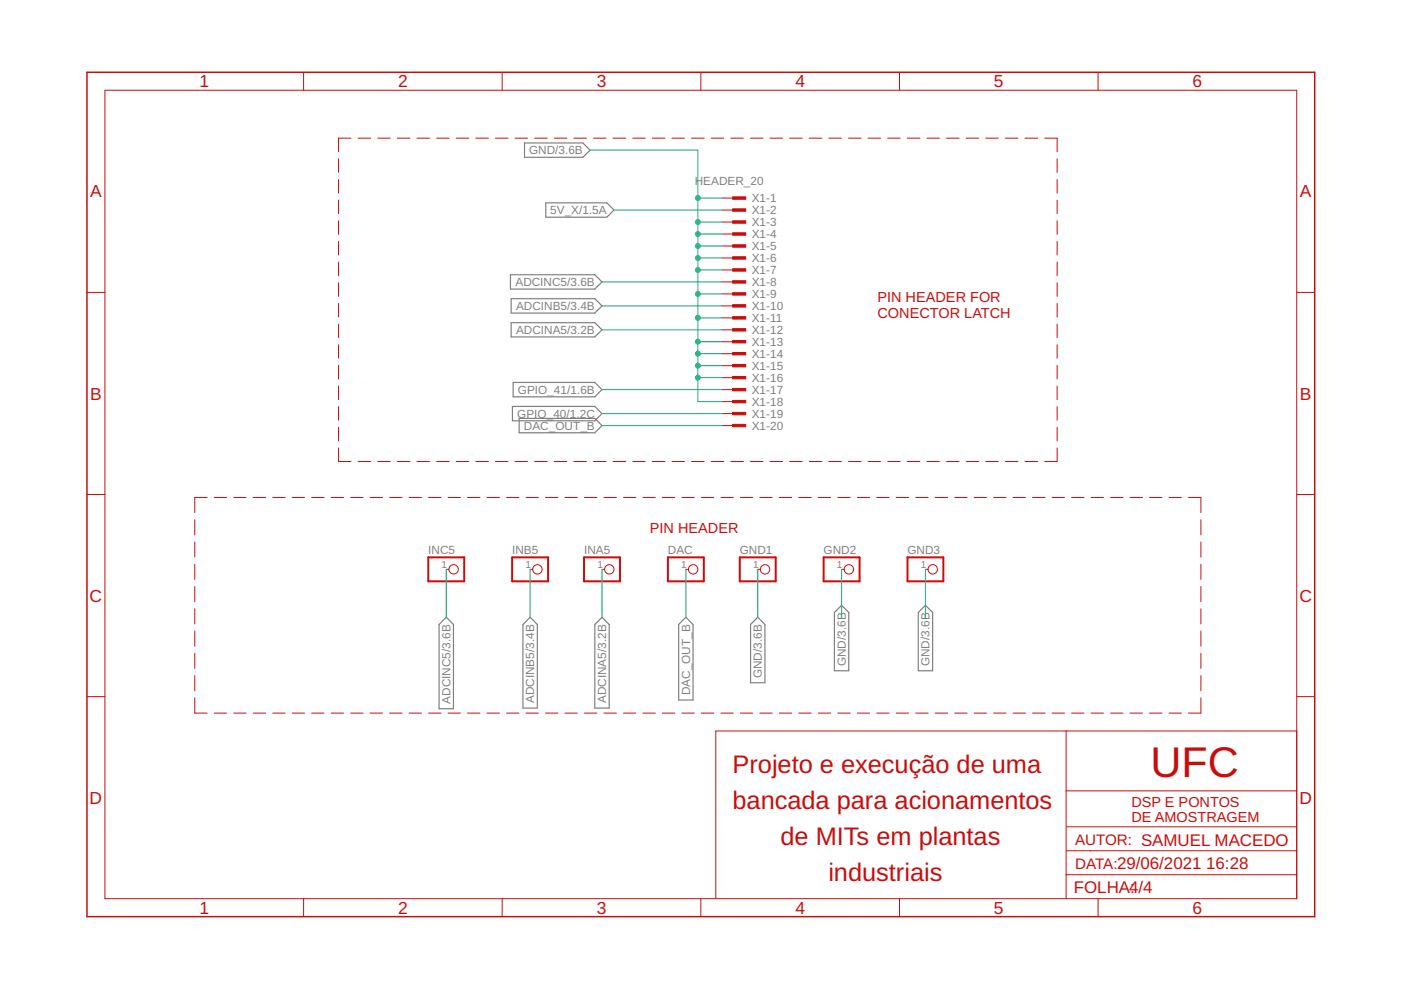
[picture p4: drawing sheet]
<svg xmlns="http://www.w3.org/2000/svg" width="297mm" height="210mm" viewBox="0 0 297 210" stroke-linecap="round" stroke-linejoin="round" font-family="sans-serif">
<g fill="none" stroke="#808080" stroke-width=".25">
<path d="M111.2 30.3h12.4l1.5 1.5-1.5 1.6h-12.4zM108.2 58.3h17.9l1.5 1.5-1.5 1.5h-17.9zM115.7 43h13l1.5 1.5-1.5 1.6h-13zM108.4 63.3h17.7l1.5 1.6-1.5 1.5h-17.7zM108.4 68.4h17.7l1.5 1.5-1.5 1.5h-17.7zM108.6 86.2h17.5l1.5 1.5-1.5 1.5h-17.5zM108.8 81.1h17.3l1.5 1.5-1.5 1.5h-17.3zM110.1 88.7h16l1.5 1.5-1.5 1.6h-16zM94.6 130.9l1.5 1.5v17.9h-3v-17.9zM112.4 130.9l1.5 1.5v17.7h-3v-17.7zM126.1 132.4l1.5-1.5 1.6 1.5v17.7h-3.1zM145.4 130.9l1.5 1.5v16h-3v-16z"/>
<path d="M160.7 130.9l1.5 1.5v12.4h-3.1v-12.4zM178.4 128.3l1.6 1.6v12.3h-3.1v-12.3zM194.7 129.9l1.5-1.6 1.5 1.6v12.3h-3z"/>
</g>
<g fill="none" stroke="#c90d0c" stroke-width=".21">
<path d="M22.2 19.1h252.7v171.4h-252.7zM64.4 15.3v3.8M106.5 15.3v3.8M148.6 15.3v3.8M190.7 15.3v3.8M232.8 15.3v3.8M71.8 33.7v2.9M71.8 38.1v2.8M74.4 29.3h-2.6v2.9M75.9 29.3h2.7M80.1 29.3h2.6M84.2 29.3h2.7"/>
<path d="M88.4 29.3h2.7M92.6 29.3h2.6M96.7 29.3h2.7M100.9 29.3h2.6M105 29.3h2.7M109.2 29.3h2.6M113.3 29.3h2.7M117.5 29.3h2.7M121.7 29.3h2.6M125.8 29.3h2.7M130 29.3h2.7M134.2 29.3h2.6"/>
<path d="M138.3 29.3h2.7M142.5 29.3h2.6M146.6 29.3h2.7M150.8 29.3h2.6M154.9 29.3h2.7M159.1 29.3h2.7M163.3 29.3h2.6M167.4 29.3h2.7M171.6 29.3h2.6M175.7 29.3h2.7M179.9 29.3h2.7M184 29.3h2.7"/>
<path d="M188.2 29.3h2.7M192.4 29.3h2.6M196.5 29.3h2.7M200.7 29.3h2.6M204.9 29.3h2.6M209 29.3h2.7M213.2 29.3h2.6M217.3 29.3h2.7M221.5 29.3h2.6v2.9M224.1 33.7v2.9M224.1 38.1v2.8M71.8 42.4v2.9"/>
<path d="M71.8 46.8v2.9M71.8 51.2v2.9M71.8 55.6v2.8M71.8 59.9v2.9M153 42h2.6M153 44.5h2.6M153 47.1h2.6M153 49.6h2.6M153 52.2h2.6M153 54.7h2.6M153 57.2h2.6M153 59.8h2.6"/>
<path d="M224.1 42.4v2.9M224.1 46.8v2.9M224.1 51.2v2.9M224.1 55.6v2.8M224.1 59.9v2.9M18.4 62h3.8M71.8 64.3v2.9M71.8 68.7v2.9M71.8 73.1v2.9M71.8 77.5v2.8M153 62.3h2.6M153 64.9h2.6"/>
<path d="M153 67.4h2.6M153 69.9h2.6M153 72.5h2.6M153 75h2.6M153 77.5h2.6M224.1 64.3v2.9M224.1 68.7v2.9M224.1 73.1v2.9M224.1 77.5v2.8M274.9 62h3.8M71.8 95v2.9h2.6M71.8 81.9v2.8"/>
<path d="M71.8 86.2v2.9M71.8 90.6v2.9M75.9 97.9h2.7M80.1 97.9h2.6M84.2 97.9h2.7M88.4 97.9h2.7M92.6 97.9h2.6M96.7 97.9h2.7M100.9 97.9h2.6M105 97.9h2.7M109.2 97.9h2.6M113.3 97.9h2.7"/>
<path d="M117.5 97.9h2.7M121.7 97.9h2.6M125.8 97.9h2.7M130 97.9h2.7M134.2 97.9h2.6M138.3 97.9h2.7M142.5 97.9h2.6M146.6 97.9h2.7M150.8 97.9h2.6M153 80.1h2.6M153 82.6h2.6M153 85.2h2.6"/>
<path d="M153 87.7h2.6M153 90.2h2.6M154.9 97.9h2.7M159.1 97.9h2.7M163.3 97.9h2.6M167.4 97.9h2.7M171.6 97.9h2.6M175.7 97.9h2.7M179.9 97.9h2.7M184 97.9h2.7M188.2 97.9h2.7M192.4 97.9h2.6"/>
<path d="M196.5 97.9h2.7M200.7 97.9h2.6M204.9 97.9h2.6M209 97.9h2.7M213.2 97.9h2.6M217.3 97.9h2.7M224.1 95v2.9h-2.6M224.1 81.9v2.8M224.1 86.2v2.9M224.1 90.6v2.9M18.4 104.8h3.8M41.3 110.2v3.2"/>
<path d="M41.3 114.9v3.2M41.3 119.6v3.3M43.9 105.5h-2.6v3.2M45.4 105.5h2.6M49.6 105.5h2.6M53.7 105.5h2.6M57.8 105.5h2.7M62 105.5h2.6M66.1 105.5h2.6M70.2 105.5h2.6M74.3 105.5h2.7M78.5 105.5h2.6"/>
<path d="M82.6 105.5h2.6M86.7 105.5h2.7M90.9 105.5h2.6M95 105.5h2.6M99.1 105.5h2.7M103.3 105.5h2.6M107.4 105.5h2.6M111.5 105.5h2.7M115.7 105.5h2.6M119.8 105.5h2.6M123.9 105.5h2.7M128 105.5h2.7"/>
<path d="M132.2 105.5h2.6M136.3 105.5h2.6M140.4 105.5h2.7M144.6 105.5h2.6M148.7 105.5h2.6M152.8 105.5h2.7M157 105.5h2.6M161.1 105.5h2.6M165.2 105.5h2.7M169.4 105.5h2.6M173.5 105.5h2.6M177.6 105.5h2.7"/>
<path d="M181.8 105.5h2.6M185.9 105.5h2.6M190 105.5h2.6M194.1 105.5h2.7M198.3 105.5h2.6M202.4 105.5h2.6M206.5 105.5h2.7M210.7 105.5h2.6M214.8 105.5h2.6M218.9 105.5h2.7M223.1 105.5h2.6M227.2 105.5h2.6"/>
<path d="M231.3 105.5h2.7M235.5 105.5h2.6M239.6 105.5h2.6M243.7 105.5h2.7M247.9 105.5h2.6M252 105.5h2.6v3.2M254.6 110.2v3.2M254.6 114.9v3.2M254.6 119.6v3.3M274.9 104.8h3.8M41.3 124.4v3.2M41.3 129.1v3.2"/>
<path d="M41.3 133.8v3.2M41.3 138.5v3.2M94.6 120.7h.6M112.4 120.7h.6M127.6 120.7h.6M145.4 120.7h.6M160.7 120.7h.5M178.4 120.7h.6M196.2 120.7h.6M254.6 124.4v3.2M254.6 129.1v3.2M254.6 133.8v3.2"/>
<path d="M254.6 138.5v3.2M18.4 147.7h3.8M41.3 143.2v3.3M41.3 148v3.2h2.6M45.4 151.2h2.6M49.6 151.2h2.6M53.7 151.2h2.6M57.8 151.2h2.7M62 151.2h2.6M66.1 151.2h2.6M70.2 151.2h2.6M74.3 151.2h2.7"/>
<path d="M78.5 151.2h2.6M82.6 151.2h2.6M86.7 151.2h2.7M90.9 151.2h2.6M95 151.2h2.6M99.1 151.2h2.7M103.3 151.2h2.6M107.4 151.2h2.6M111.5 151.2h2.7M115.7 151.2h2.6M119.8 151.2h2.6M123.9 151.2h2.7"/>
<path d="M128 151.2h2.7M132.2 151.2h2.6M136.3 151.2h2.6M140.4 151.2h2.7M144.6 151.2h2.6M148.7 151.2h2.6M152.8 151.2h2.7M157 151.2h2.6M161.1 151.2h2.6M165.2 151.2h2.7M169.4 151.2h2.6M173.5 151.2h2.6"/>
<path d="M177.6 151.2h2.7M181.8 151.2h2.6M185.9 151.2h2.6M190 151.2h2.6M194.1 151.2h2.7M198.3 151.2h2.6M202.4 151.2h2.6M206.5 151.2h2.7M210.7 151.2h2.6M214.8 151.2h2.6M218.9 151.2h2.7M223.1 151.2h2.6"/>
<path d="M226 155v35.5M227.2 151.2h2.6M231.3 151.2h2.7M235.5 151.2h2.6M239.6 151.2h2.6M243.7 151.2h2.7M247.9 151.2h2.6M254.6 143.2v3.3M254.6 148v3.2h-2.6M274.9 155h-123.1v35.5M274.9 147.7h3.8M226 167.7h48.9"/>
<path d="M226.2 175.3h48.7M64.4 190.5v3.9M106.5 190.5v3.9M148.6 190.5v3.9M190.7 190.5v3.9M226 185.5h48.9M226.2 180.4h48.7M232.8 190.5v3.9"/>
<circle cx="96.2" cy="120.7" r=".99"/>
<circle cx="113.9" cy="120.7" r=".99"/>
<circle cx="129.2" cy="120.7" r=".99"/>
<circle cx="147" cy="120.7" r=".99"/>
<circle cx="162.2" cy="120.7" r=".99"/>
<circle cx="180" cy="120.7" r=".99"/>
<circle cx="197.8" cy="120.7" r=".99"/>
</g>
<path d="M18.4 15.3h260.3v179.1h-260.3z" fill="none" stroke="#c90d0c" stroke-width=".32"/>
<g fill="#c90d0c" stroke="#c90d0c" stroke-width=".21">
<path d="M155.3 41.7h2.8v.5h-2.8z"/>
<path d="M155.3 44.3h2.8v.5h-2.8z"/>
<path d="M155.3 46.8h2.8v.5h-2.8z"/>
<path d="M155.3 49.4h2.8v.5h-2.8z"/>
<path d="M155.3 51.9h2.8v.5h-2.8z"/>
<path d="M155.3 54.4h2.8v.5h-2.8z"/>
<path d="M155.3 57h2.8v.5h-2.8z"/>
<path d="M155.3 59.5h2.8v.5h-2.8z"/>
<path d="M155.3 62.1h2.8v.5h-2.8z"/>
<path d="M155.3 64.6h2.8v.5h-2.8z"/>
<path d="M155.3 67.1h2.8v.5h-2.8z"/>
<path d="M155.3 69.7h2.8v.5h-2.8z"/>
<path d="M155.3 72.2h2.8v.5h-2.8z"/>
<path d="M155.3 74.7h2.8v.5h-2.8z"/>
<path d="M155.3 77.3h2.8v.5h-2.8z"/>
<path d="M155.3 79.8h2.8v.5h-2.8z"/>
<path d="M155.3 82.4h2.8v.5h-2.8z"/>
<path d="M155.3 84.9h2.8v.5h-2.8z"/>
<path d="M155.3 87.4h2.8v.5h-2.8z"/>
<path d="M155.3 90h2.8v.5h-2.8z"/>
</g>
<path d="M90.8 118.2h7.6v5.1h-7.6zM108.6 118.2h7.6v5.1h-7.6zM123.8 118.2h7.6v5.1h-7.6zM141.6 118.2h7.6v5.1h-7.6zM156.8 118.2h7.7v5.1h-7.7zM174.6 118.2h7.6v5.1h-7.6zM192.4 118.2h7.6v5.1h-7.6z" fill="none" stroke="#c90d0c" stroke-width=".42"/>
<g fill="none" stroke="#0dab76" stroke-width=".21">
<path d="M125.1 31.8h22.9v53.4h5M127.6 59.8h25.4M130.2 44.5h22.8M148 42h5M148 57.2h5M148 54.7h5M148 52.2h5M148 49.6h5M148 47.1h5M127.6 64.9h25.4M127.6 69.9h25.4M148 77.5h5"/>
<path d="M148 75h5M148 72.5h5M148 67.4h5M148 62.3h5M127.6 82.6h25.4M127.6 87.7h25.4M127.6 90.2h25.4M148 80.1h5M94.6 120.7v10.2M112.4 120.7v10.2M127.6 120.7v10.2M145.4 120.7v10.2"/>
<path d="M160.7 120.7v10.2M178.4 120.7v10.2M196.2 120.7v10.2"/>
</g>
<g fill="#0dab76" stroke="#0dab76" stroke-width=".21">
<circle cx="148" cy="80.1" r=".51"/>
<circle cx="148" cy="77.5" r=".51"/>
<circle cx="148" cy="75" r=".51"/>
<circle cx="148" cy="72.5" r=".51"/>
<circle cx="148" cy="67.4" r=".51"/>
<circle cx="148" cy="62.3" r=".51"/>
<circle cx="148" cy="57.2" r=".51"/>
<circle cx="148" cy="54.7" r=".51"/>
<circle cx="148" cy="52.2" r=".51"/>
<circle cx="148" cy="49.6" r=".51"/>
<circle cx="148" cy="47.1" r=".51"/>
<circle cx="148" cy="42" r=".51"/>
</g>
<text font-size="9.1" fill="#c90d0c" x="243.9" y="164.6">UFC</text>
<g font-size="5.4" fill="#c90d0c">
<text x="155.3" y="163.9">Projeto e execução de uma</text>
<text x="155.3" y="171.5">bancada para acionamentos</text>
<text x="165.5" y="179.1">de MITs em plantas</text>
<text x="175.6" y="186.7">industriais</text>
</g>
<g font-size="3.7" fill="#c90d0c">
<text x="42.3" y="18.5">1</text>
<text x="84.4" y="18.5">2</text>
<text x="126.5" y="18.5">3</text>
<text x="168.6" y="18.5">4</text>
<text x="210.7" y="18.5">5</text>
<text x="252.9" y="18.5">6</text>
<text x="19.1" y="41.9">A</text>
<text x="275.6" y="41.9">A</text>
<text x="19.1" y="84.7">B</text>
<text x="275.6" y="84.7">B</text>
<text x="19" y="127.6">C</text>
<text x="275.5" y="127.6">C</text>
<text x="19" y="170.4">D</text>
<text x="275.5" y="170.4">D</text>
<text x="42.3" y="193.7">1</text>
<text x="84.4" y="193.7">2</text>
<text x="126.5" y="193.7">3</text>
<text x="168.6" y="193.7">4</text>
<text x="210.7" y="193.7">5</text>
<text x="252.9" y="193.7">6</text>
</g>
<g font-size="3.6" fill="#c90d0c">
<text x="255.7" y="184.2">16:28</text>
<text x="227.7" y="189.4">FOLHA4/4</text>
<text x="239.6" y="189.4">:</text>
</g>
<g font-size="3.2" fill="#c90d0c">
<text x="227.9" y="179.1">AUTOR: SAMUEL MACEDO</text>
<text x="227.9" y="184.2">DATA:29/06/2021</text>
</g>
<g font-size="3.1" fill="#c90d0c">
<text x="186" y="64.1">PIN HEADER FOR</text>
<text x="186" y="67.4">CONECTOR LATCH</text>
<text x="137.8" y="113.1">PIN HEADER</text>
<text x="239.9" y="171">DSP E PONTOS</text>
<text x="239.9" y="174.3">DE AMOSTRAGEM</text>
</g>
<g font-size="2.5" fill="#808080">
<text x="112.2" y="32.7">GND/3.6B</text>
<text x="147.3" y="39.3">HEADER_20</text>
<text x="116.7" y="45.4">5V_X/1.5A</text>
<text x="159.4" y="42.9">X1-1</text>
<text x="159.4" y="45.4">X1-2</text>
<text x="159.4" y="48">X1-3</text>
<text x="159.4" y="50.5">X1-4</text>
<text x="159.4" y="53">X1-5</text>
<text x="159.4" y="55.6">X1-6</text>
<text x="159.4" y="58.1">X1-7</text>
<text x="109.3" y="60.7">ADCINC5/3.6B</text>
<text x="109.4" y="65.7">ADCINB5/3.4B</text>
<text x="159.4" y="60.7">X1-8</text>
<text x="159.4" y="63.2">X1-9</text>
<text x="159.4" y="65.7">X1-10</text>
<text x="109.4" y="70.8">ADCINA5/3.2B</text>
<text x="159.4" y="68.3">X1-11</text>
<text x="159.4" y="70.8">X1-12</text>
<text x="159.4" y="73.4">X1-13</text>
<text x="159.4" y="75.9">X1-14</text>
<text x="109.8" y="83.5">GPIO_41/1.6B</text>
<text x="159.4" y="78.4">X1-15</text>
<text x="159.4" y="81">X1-16</text>
<text x="159.4" y="83.5">X1-17</text>
<text x="109.7" y="88.6">GPIO_40/1.2C</text>
<text x="159.4" y="86">X1-18</text>
<text x="159.4" y="88.6">X1-19</text>
<text x="111.1" y="91.1">DAC_OUT_B</text>
<text x="159.4" y="91.1">X1-20</text>
<text x="90.8" y="117.5">INC5</text>
<text x="108.6" y="117.5">INB5</text>
<text x="123.8" y="117.5">INA5</text>
<text x="141.6" y="117.5">DAC</text>
<text x="156.8" y="117.5">GND1</text>
<text x="174.6" y="117.5">GND2</text>
<text x="192.4" y="117.5">GND3</text>
<text x="161.5" y="143.8" transform="rotate(-90 161.5 143.8)">GND/3.6B</text>
<text x="179.3" y="141.3" transform="rotate(-90 179.3 141.3)">GND/3.6B</text>
<text x="197.1" y="141.3" transform="rotate(-90 197.1 141.3)">GND/3.6B</text>
<text x="95.5" y="149.2" transform="rotate(-90 95.5 149.2)">ADCINC5/3.6B</text>
<text x="113.3" y="149.1" transform="rotate(-90 113.3 149.1)">ADCINB5/3.4B</text>
<text x="128.5" y="149.1" transform="rotate(-90 128.5 149.1)">ADCINA5/3.2B</text>
<text x="146.3" y="147.4" transform="rotate(-90 146.3 147.4)">DAC_OUT_B</text>
</g>
<g font-size="2.1" fill="#808080">
<text x="93.6" y="120.4">1</text>
<text x="111.4" y="120.4">1</text>
<text x="126.7" y="120.4">1</text>
<text x="144.4" y="120.4">1</text>
<text x="159.7" y="120.4">1</text>
<text x="177.4" y="120.4">1</text>
<text x="195.2" y="120.4">1</text>
</g>
</svg>
